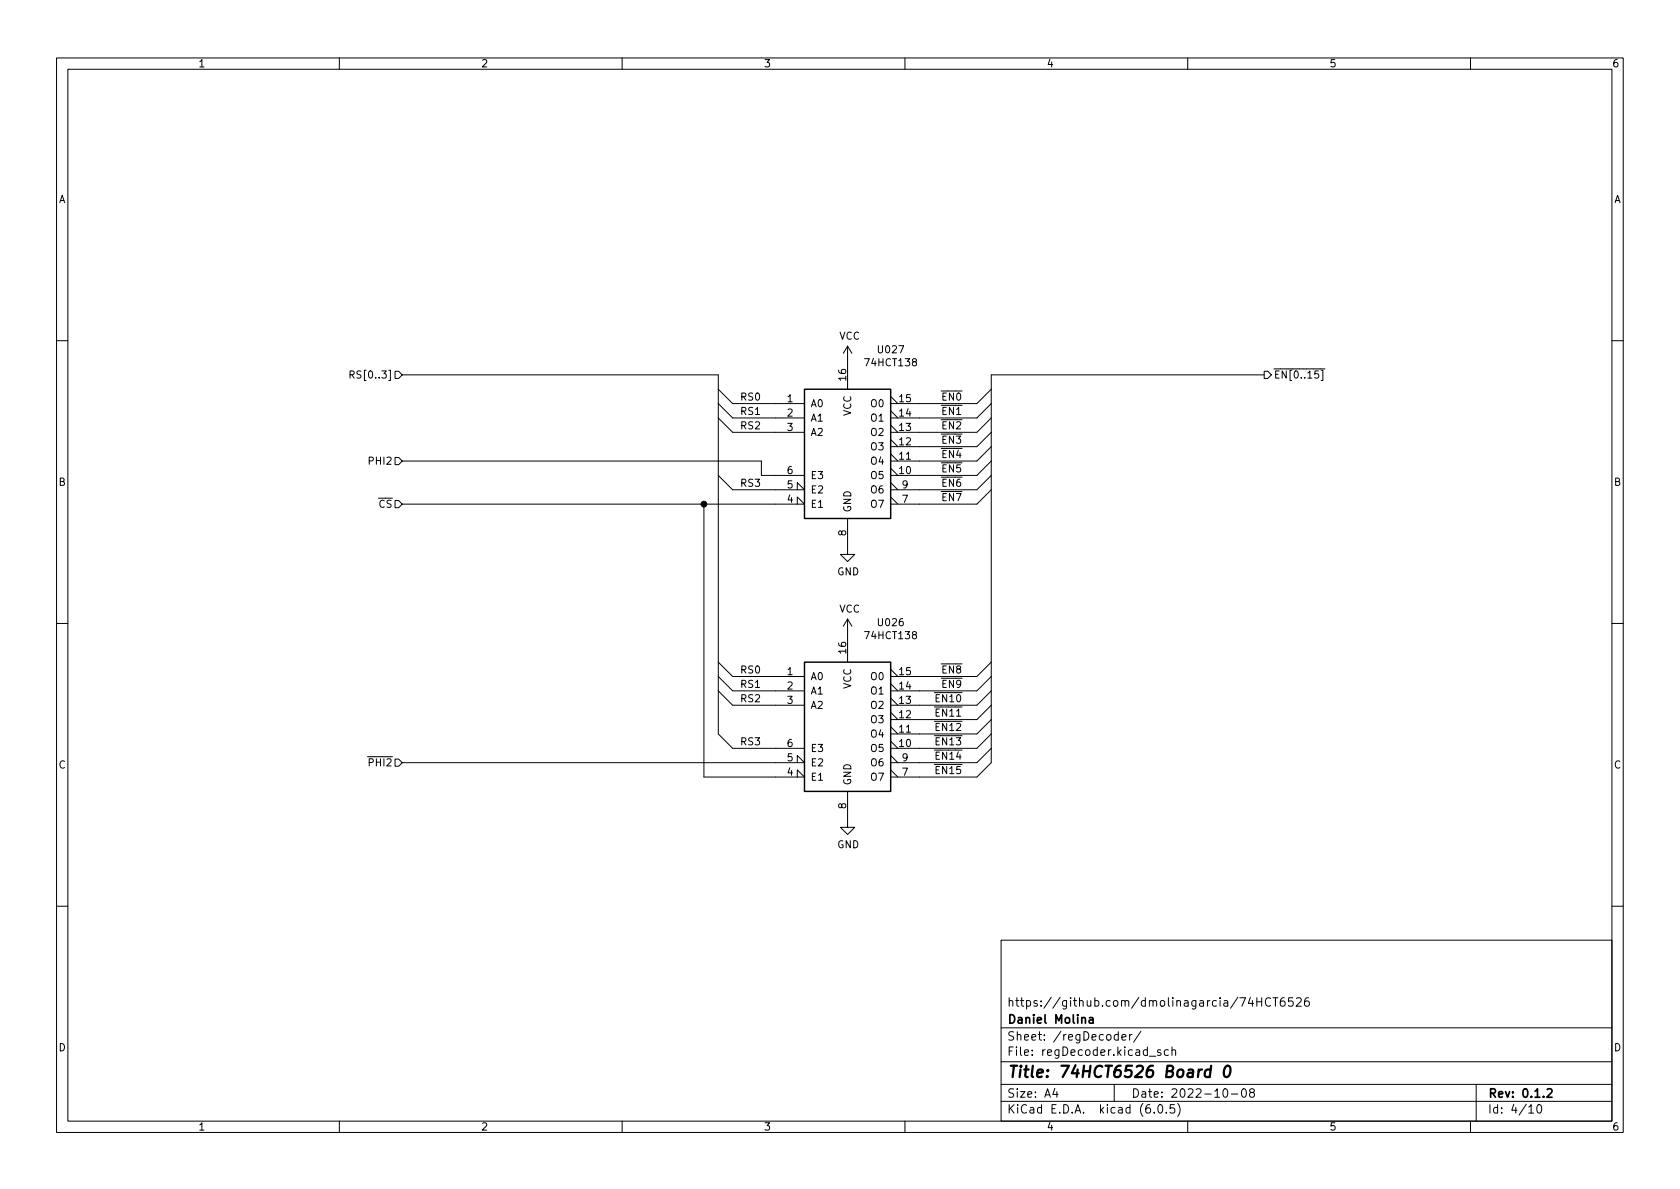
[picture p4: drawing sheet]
<svg xmlns="http://www.w3.org/2000/svg" width="297mm" height="210mm" viewBox="0 0 297 210" stroke-linecap="round" stroke-linejoin="round" font-family="sans-serif">
<g fill="none" stroke="#000" stroke-width=".18">
<path d="M10 10.2h277v190.1h-277zM12 12.2h273v186.1h-273zM60 10.2v2M110 10.2v2M160 10.2v2M210 10.2v2M260 10.2v2M10 60.2h2M61.9 66.3l.6-.1 .1-.2v-.3l-.7-.1v1.3M62.2 66.3l.4 .6M69.8 65.7h.7l.6 .6-.6 .6h-.7zM71.1 66.3h55.9v63.5l2.5 2.5h12.7"/>
<path d="M127 68.8l2.5 2.6h12.7M127 73.9l2.5 2.5h12.7M127 71.4l2.5 2.5h12.7M149.9 61.2l-.8 1.3M149.9 61.2v7.6M149.9 61.2l.7 1.3M157.5 77.7l1.2 1.3M157.5 75.2l1.2 1.2M157.5 72.6l1.2 1.3M157.5 70.1l1.2 1.3M175.3 68.8l-2.6 2.6h-15.2M175.3 79l-2.6 2.5h-15.2"/>
<path d="M175.3 76.4l-2.6 2.6h-15.2M175.3 73.9l-2.6 2.5h-15.2M175.3 71.4l-2.6 2.5h-15.2M223.5 65.7h.7l.6 .6-.6 .6h-.7zM223.5 66.3h-48.2v68.6l-2.6 2.5h-15.2M285 60.2h2M69.8 88.5h.7l.6 .6-.6 .7h-.7zM69.8 80.9h.7l.6 .6-.6 .7h-.7zM71.1 89.1h71.1l-1.2-1.2v1.2M71.1 81.5h63.5v2.6h7.6M124.5 89.1v48.3h17.7l-1.2-1.3v1.3M127 84.1l2.5 2.5h12.7l-1.2-1.3v1.3"/>
<path d="M149.9 91.7v6.3h1.2l-1.2 1.3-1.3-1.3h1.3M157.5 82.8l1.2 1.3M157.5 80.3l1.2 1.2M157.5 87.9l1.2 1.2M157.5 85.3l1.2 1.3M175.3 81.5l-2.6 2.6h-15.2M175.3 86.6l-2.6 2.5h-15.2M175.3 84.1l-2.6 2.5h-15.2M10 110.2h2M127 117.1l2.5 2.5h12.7M127 119.6l2.5 2.6h12.7M149.9 109.5v7.6"/>
<path d="M149.9 109.5l-.8 1.2M149.9 109.5l.7 1.2M157.5 118.4l1.2 1.2M175.3 117.1l-2.6 2.5h-15.2M175.3 119.6l-2.6 2.6h-15.2M285 110.2h2M69.8 134.2h.7l.6 .7-.6 .6h-.7zM71.1 134.9h71.1l-1.2-1.3v1.3M127 122.2l2.5 2.5h12.7M149.9 139.9v6.4h1.2l-1.2 1.3-1.3-1.3h1.3M157.5 131.1l1.2 1.2M157.5 128.5l1.2 1.3"/>
<path d="M157.5 126l1.2 1.2M157.5 123.4l1.2 1.3M157.5 120.9l1.2 1.3M157.5 136.1l1.2 1.3M157.5 133.6l1.2 1.3M175.3 129.8l-2.6 2.5h-15.2M175.3 127.2l-2.6 2.6h-15.2M175.3 124.7l-2.6 2.5h-15.2M175.3 122.2l-2.6 2.5h-15.2M175.3 132.3l-2.6 2.6h-15.2M10 160.2h2M177 166.3h108v32h-108z"/>
<path d="M221.1 176.4l-.4 1h.9M221.4 176.9v1M222.2 176.4v1.5M222.2 177.1h.9M223.1 176.4v1.5M224.6 176.6a.6 .6 0 0 0-.7 0 .6 .6 0 0 0-.2 .7 .56 .56 0 0 0 .3 .6 .56 .56 0 0 0 .6-.1M225.1 176.4h.8M225.5 176.4v1.5M227.1 176.4a.59 .59 0 0 0-.7 .7v.5l.1 .3h.4l.2-.1 .1-.5-.1-.2-.5-.1-.2 .3M228.6 176.4h-.7l-.1 .7 .2-.1 .5 .1 .1 .2v.5l-.2 .1-.6-.1M229.2 176.6l.6-.2 .2 .2 .1 .3-1 1h1M231.4 176.4a.59 .59 0 0 0-.8 .7v.5l.2 .3h.4l.2-.1 .1-.5-.1-.2-.5-.1-.3 .3"/>
<path d="M285 160.2h2M60 198.3v2M110 198.3v2M160 198.3v2M177 194.8h108M177 191.8h108M177 187.8h108M177 181.8h108M186.5 192.5l-.4 1h1M186.9 193v1M197 191.8v3M197.7 183l-.4-.1-.3 .3v.4l.1 .3h.6"/>
<path d="M197.7 182.4v1.5M198.4 183.4l.7-.1-.1-.3-.4-.1-.2 .2v.8h.6M199.7 182.9v1M200.1 182.9l-.2 .1-.2 .2M201.7 182.4l-1.3 1.9M203.2 186.8h1.2M204.1 196.7v.1M204.9 195.4l.2-.1a.81 .81 0 0 1 .6 .7 .81 .81 0 0 1-.3 .8h-.2a.81 .81 0 0 1-.6-.6 .81 .81 0 0 1 .3-.8zM205.2 185.7l-.3-.1-.3 .2 .1 .3 .5 .1v.4h-.6M206.2 196.7v.1M206.6 185.7l-.5-.1-.2 .3v.4l.1 .3h.6M207.2 185.8l.2-.2 .4 .1 .1 .9"/>
<path d="M207.2 185.1v1.5M207.6 195.3h-.7v.7l.2-.1 .5 .1 .1 .2-.1 .5-.2 .1-.5-.1M208.2 195.1a1.72 1.72 0 0 1 0 2.3M210 198.3v2M216.4 192.6l.2-.1a.81 .81 0 0 1 .6 .7 .81 .81 0 0 1-.3 .8h-.2a.81 .81 0 0 1-.6-.6 .81 .81 0 0 1 .3-.8zM217.7 193.5h1.2M219.7 192.6l.2-.1a.81 .81 0 0 1 .5 .7 .81 .81 0 0 1-.3 .8h-.1a.81 .81 0 0 1-.6-.6 .81 .81 0 0 1 .3-.8zM221.2 193.2l-.3-.3 .1-.2 .2-.2 .4 .1 .2 .2-.1 .2-.6 .2-.2 .3 .1 .4 .2 .1h.4l.2-.3-.1-.4-.2-.1M260 198.3v2M261 191.8v6.5M270.3 195.8l.4-.5v1.5M270.3 196.8h.9"/>
<path d="M271.9 195.4l.2-.1a.81 .81 0 0 1 .6 .7 .81 .81 0 0 1-.3 .8h-.2a.81 .81 0 0 1-.6-.6 .81 .81 0 0 1 .3-.8z"/>
</g>
<path d="M192.6 180h.6l.1 .9M193.3 180.3l-.5 .1a.29 .29 0 0 0-.3 .2 .29 .29 0 0 0 .3 .3h.5M273.6 192.7l.5-.2 .2 .2 .1 .3-.9 1h.9" fill="none" stroke="#000" stroke-width=".3"/>
<path d="M214 189.2a.66 .66 0 0 0-.9 .3l-.1 .6 .1 .3 .2 .1 .6-.1M214.1 188.5l-.2 2M216.7 188.7a.46 .46 0 0 1 .5-.2 .46 .46 0 0 1 .3 .3 1.15 1.15 0 0 1-.7 1.7l-.2-.1a1.54 1.54 0 0 1 .1-1.7z" fill="none" stroke="#000" stroke-width=".4"/>
<path d="M142.2 68.8h15.3v22.9h-15.3zM142.2 117.1h15.3v22.8h-15.3z" fill="none" stroke="#000" stroke-width=".25"/>
<circle cx="124.5" cy="89.1" r=".51" fill="#000" stroke="#000" stroke-width=".18"/>
<text font-size="2.8" x="178" y="190.6">Title: 74HCT6526 Board 0</text>
<g font-size="2.1">
<text x="178" y="178">https://github.com/dmolinagarcia/74HCT6526</text>
<text x="178" y="184">Sheet: /regDecoder/</text>
<text x="178" y="181">Daniel Molina</text>
<text x="178" y="186.7">File: regDecoder.kicad_sch</text>
<text x="178" y="196.9">KiCad E.D.A. kicad (6.0.5)</text>
<text x="178" y="194.1">Size: A4</text>
<text x="200" y="194.1">Date: 2022-10-08</text>
<text x="263" y="194.1">Rev: 0.1.2</text>
<text x="263" y="196.9">Id: 4/10</text>
</g>
<g font-size="1.8">
<text x="35" y="11.9">1</text>
<text x="85" y="11.9">2</text>
<text x="135" y="11.9">3</text>
<text x="185" y="11.9">4</text>
<text x="235" y="11.9">5</text>
<text x="285" y="11.9">6</text>
<text x="10.3" y="35.9">A</text>
<text x="285.3" y="35.9">A</text>
<text x="148.4" y="60.1">VCC</text>
<text x="153.2" y="64.8">74HCT138</text>
<text x="155.4" y="62.5">U027</text>
<text x="62.9" y="66.9">RS[0..3]</text>
<text x="131.2" y="70.8">RS0</text>
<text x="139.2" y="71.1">1</text>
<text x="149.6" y="67.3" transform="rotate(-90 149.6 67.3)">16</text>
<text x="159" y="71.1">15</text>
<text x="165.4" y="70.8">~{EN0}</text>
<text x="225.2" y="66.9">~{EN[0..15]}</text>
<text x="131.2" y="73.4">RS1</text>
<text x="131.2" y="75.9">RS2</text>
<text x="139.2" y="73.7">2</text>
<text x="139.2" y="76.2">3</text>
<text x="143.3" y="72">A0</text>
<text x="143.3" y="74.5">A1</text>
<text x="143.3" y="77.1">A2</text>
<text x="150.5" y="73.6" transform="rotate(-90 150.5 73.6)">VCC</text>
<text x="154.1" y="77.1">O2</text>
<text x="154.1" y="74.5">O1</text>
<text x="154.1" y="72">O0</text>
<text x="159" y="76.2">13</text>
<text x="159" y="73.7">14</text>
<text x="165.4" y="75.9">~{EN2}</text>
<text x="165.4" y="73.4">~{EN1}</text>
<text x="65.5" y="82.2">PHI2</text>
<text x="139.2" y="83.8">6</text>
<text x="154.1" y="82.2">O4</text>
<text x="154.1" y="79.6">O3</text>
<text x="159" y="83.8">10</text>
<text x="159" y="81.3">11</text>
<text x="159" y="78.7">12</text>
<text x="165.4" y="83.5">~{EN5}</text>
<text x="165.4" y="81">~{EN4}</text>
<text x="165.4" y="78.4">~{EN3}</text>
<text x="10.3" y="85.9">B</text>
<text x="65.6" y="89.8">~{CS}</text>
<text x="131.2" y="86.1">RS3</text>
<text x="139.2" y="88.9">4</text>
<text x="139.2" y="86.4">5</text>
<text x="143.3" y="89.8">E1</text>
<text x="143.3" y="87.2">E2</text>
<text x="143.3" y="84.7">E3</text>
<text x="154.1" y="84.7">O5</text>
<text x="154.1" y="89.8">O7</text>
<text x="154.1" y="87.2">O6</text>
<text x="159.5" y="88.9">7</text>
<text x="159.5" y="86.4">9</text>
<text x="165.4" y="88.6">~{EN7}</text>
<text x="165.4" y="86.1">~{EN6}</text>
<text x="285.3" y="85.9">B</text>
<text x="149.6" y="94.7" transform="rotate(-90 149.6 94.7)">8</text>
<text x="150.5" y="90.7" transform="rotate(-90 150.5 90.7)">GND</text>
<text x="148" y="101.7">GND</text>
<text x="148.4" y="108.3">VCC</text>
<text x="153.2" y="113">74HCT138</text>
<text x="155.4" y="110.7">U026</text>
<text x="131.2" y="119.1">RS0</text>
<text x="139.2" y="119.4">1</text>
<text x="149.6" y="115.5" transform="rotate(-90 149.6 115.5)">16</text>
<text x="159" y="119.4">15</text>
<text x="165.4" y="119.1">~{EN8}</text>
<text x="131.2" y="124.2">RS2</text>
<text x="131.2" y="121.6">RS1</text>
<text x="139.2" y="121.9">2</text>
<text x="139.2" y="124.5">3</text>
<text x="143.3" y="120.3">A0</text>
<text x="143.3" y="122.8">A1</text>
<text x="143.3" y="125.3">A2</text>
<text x="150.5" y="121.8" transform="rotate(-90 150.5 121.8)">VCC</text>
<text x="154.1" y="125.3">O2</text>
<text x="154.1" y="122.8">O1</text>
<text x="154.1" y="120.3">O0</text>
<text x="159" y="124.5">13</text>
<text x="159" y="121.9">14</text>
<text x="164.4" y="124.2">~{EN10}</text>
<text x="165.4" y="121.6">~{EN9}</text>
<text x="131.2" y="131.8">RS3</text>
<text x="154.1" y="130.4">O4</text>
<text x="154.1" y="127.9">O3</text>
<text x="159" y="129.5">11</text>
<text x="159" y="127">12</text>
<text x="164.4" y="129.2">~{EN12}</text>
<text x="164.4" y="126.7">~{EN11}</text>
<text x="164.4" y="131.8">~{EN13}</text>
<text x="10.3" y="135.9">C</text>
<text x="64.2" y="135.5">~{PHI2}</text>
<text x="139.2" y="137.2">4</text>
<text x="139.2" y="134.6">5</text>
<text x="139.2" y="132.1">6</text>
<text x="143.3" y="135.5">E2</text>
<text x="143.3" y="133">E3</text>
<text x="154.1" y="133">O5</text>
<text x="154.1" y="135.5">O6</text>
<text x="159" y="132.1">10</text>
<text x="159.5" y="137.2">7</text>
<text x="159.5" y="134.6">9</text>
<text x="164.4" y="136.9">~{EN15}</text>
<text x="164.4" y="134.3">~{EN14}</text>
<text x="285.3" y="135.9">C</text>
<text x="143.3" y="138">E1</text>
<text x="149.6" y="143" transform="rotate(-90 149.6 143)">8</text>
<text x="150.5" y="138.9" transform="rotate(-90 150.5 138.9)">GND</text>
<text x="154.1" y="138">O7</text>
<text x="148" y="150">GND</text>
<text x="10.3" y="185.9">D</text>
<text x="285.3" y="185.9">D</text>
<text x="35" y="199.9">1</text>
<text x="85" y="199.9">2</text>
<text x="135" y="199.9">3</text>
<text x="185" y="199.9">4</text>
<text x="235" y="199.9">5</text>
<text x="285" y="199.9">6</text>
</g>
</svg>
